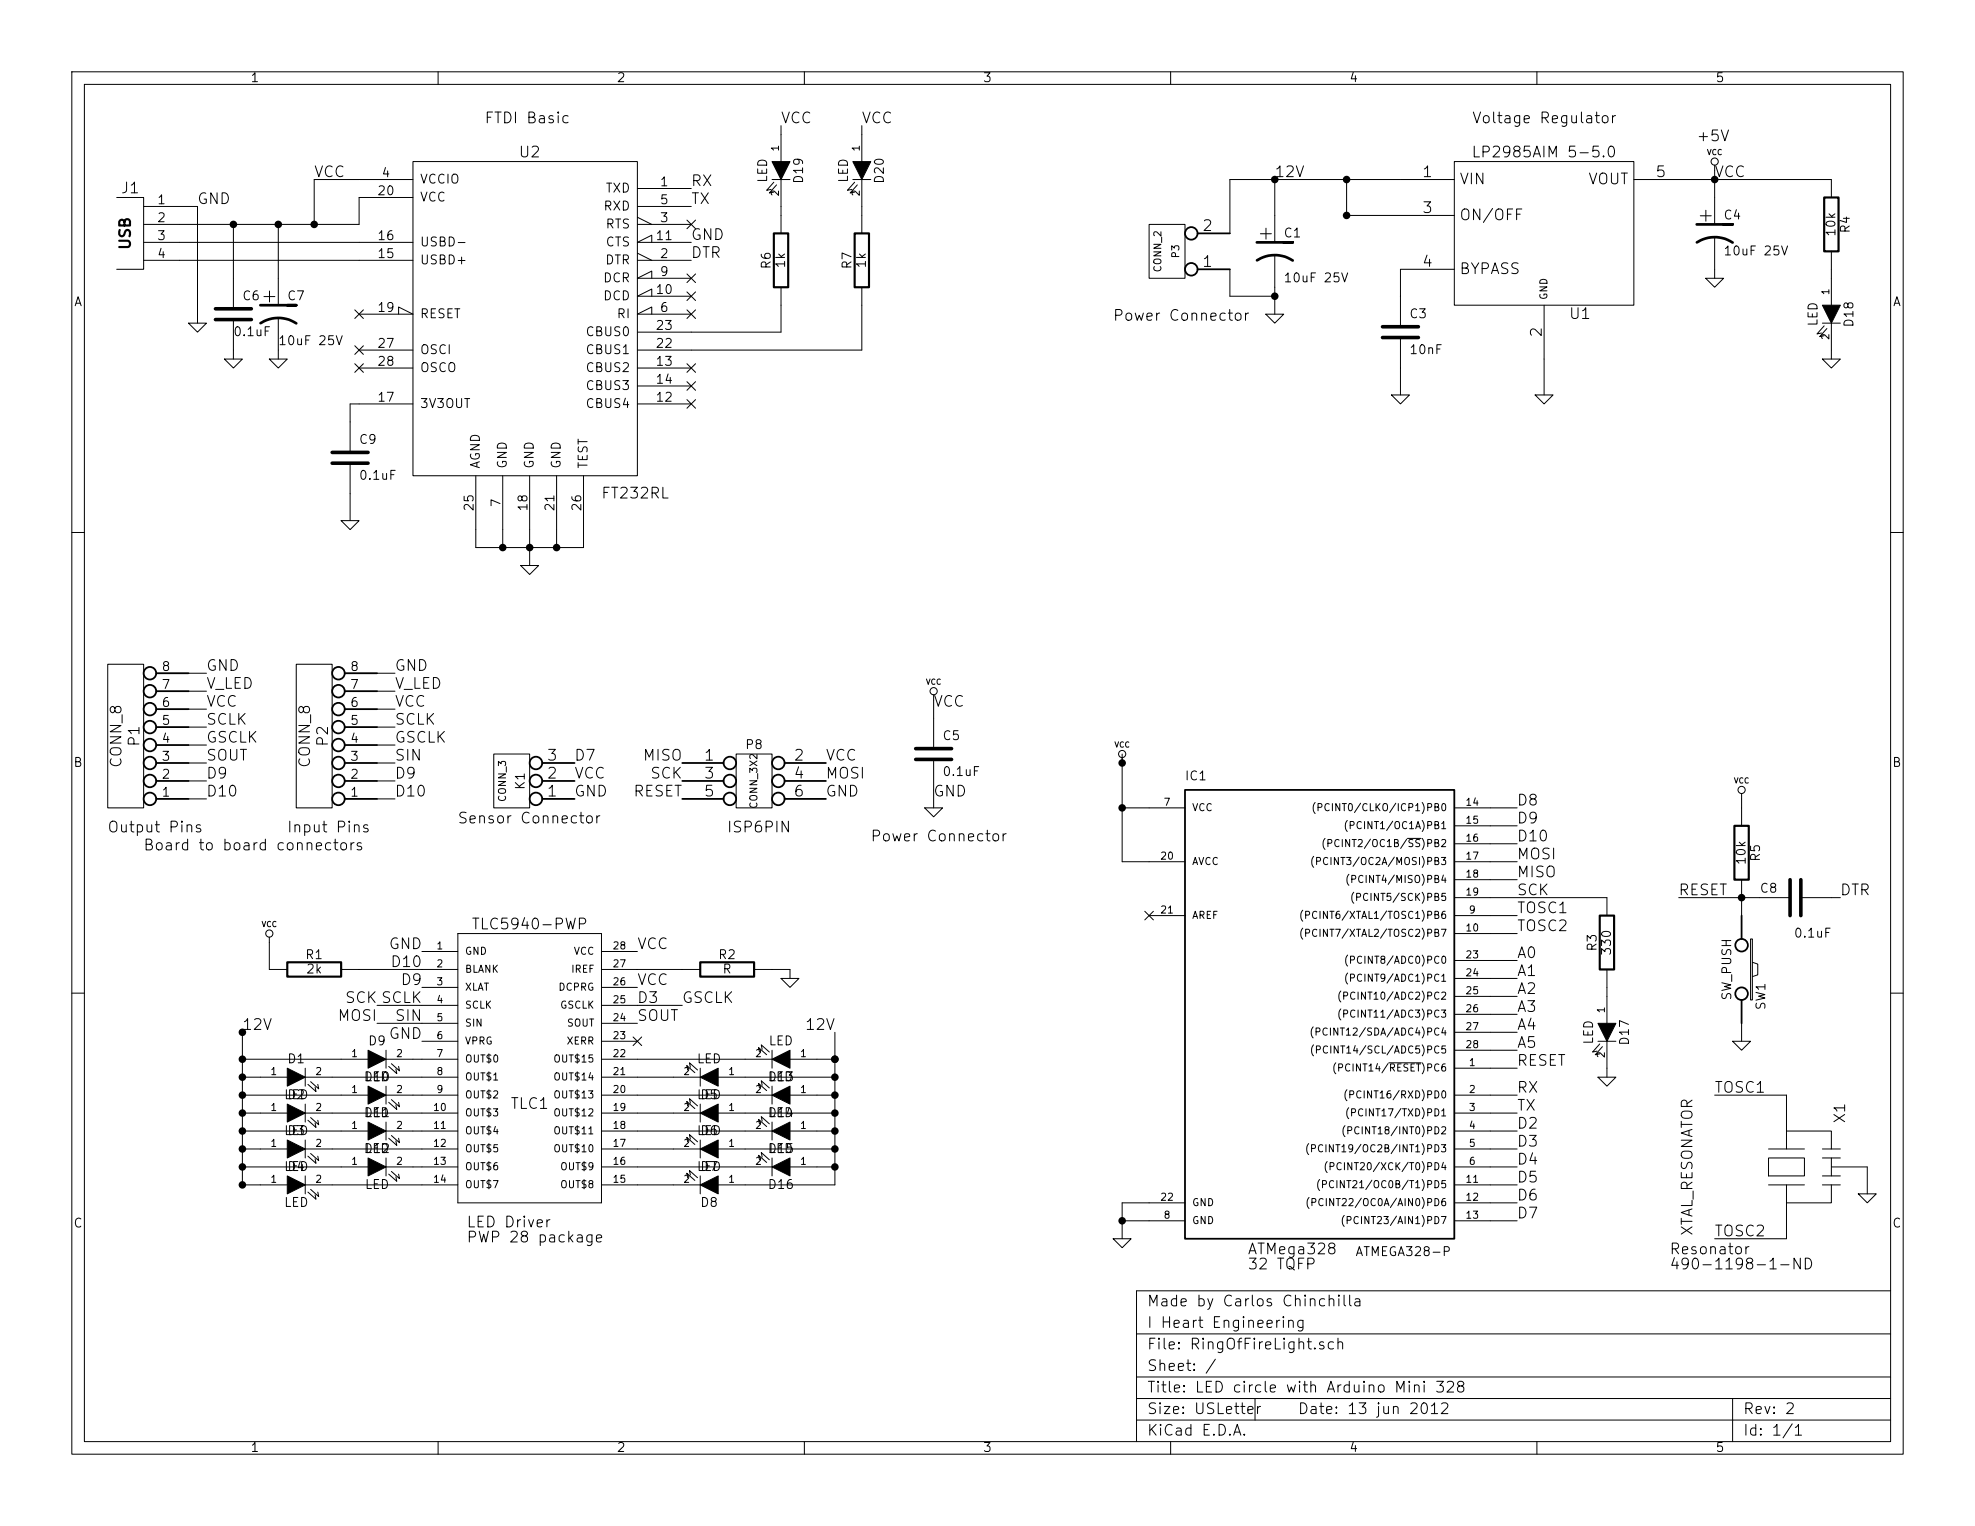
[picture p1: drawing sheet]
EESchema Schematic File Version 2  date Wed 13 Jun 2012 12:17:29 PM EDT
LIBS:power
LIBS:device
LIBS:transistors
LIBS:conn
LIBS:linear
LIBS:regul
LIBS:74xx
LIBS:cmos4000
LIBS:adc-dac
LIBS:memory
LIBS:xilinx
LIBS:special
LIBS:microcontrollers
LIBS:dsp
LIBS:microchip
LIBS:analog_switches
LIBS:motorola
LIBS:texas
LIBS:intel
LIBS:audio
LIBS:interface
LIBS:digital-audio
LIBS:philips
LIBS:display
LIBS:cypress
LIBS:siliconi
LIBS:opto
LIBS:atmel
LIBS:contrib
LIBS:valves
LIBS:IHE
LIBS:RingOfFireLight-cache
EELAYER 25  0
EELAYER END
$Descr USLetter 11000 8500
encoding utf-8
Sheet 1 1
Title "LED circle with Arduino Mini 328"
Date "13 jun 2012"
Rev "2"
Comp "I Heart Engineering"
Comment1 "Made by Carlos Chinchilla"
Comment2 ""
Comment3 ""
Comment4 ""
$EndDescr
$Comp
L ATMEGA328-P IC1
U 1 1
P 7300 5600
F 0 "IC1" H 6600 6850 50  0000 L BNN
F 1 "ATMEGA328-P" H 7550 4200 50  0000 L BNN
F 2 "DIL28" H 6700 4250 50  0001 C CNN
	1    7300 5600
	1    0    0    -1  
$EndComp
$Comp
L GND #PWR11
U 1 1
P 6250 6900
F 0 "#PWR11" H 6250 6900 30  0001 C CNN
F 1 "GND" H 6250 6830 30  0001 C CNN
	1    6250 6900
	1    0    0    -1  
$EndComp
$Comp
L VCC #PWR10
U 1 1
P 6250 4250
F 0 "#PWR10" H 6250 4350 30  0001 C CNN
F 1 "VCC" H 6250 4350 30  0000 C CNN
	1    6250 4250
	1    0    0    -1  
$EndComp
$Comp
L GND #PWR15
U 1 1
P 8950 6000
F 0 "#PWR15" H 8950 6000 30  0001 C CNN
F 1 "GND" H 8950 5930 30  0001 C CNN
	1    8950 6000
	1    0    0    -1  
$EndComp
$Comp
L R R3
U 1 1
P 8950 5250
F 0 "R3" V 9030 5250 50  0000 C CNN
F 1 "330" V 8950 5250 50  0000 C CNN
	1    8950 5250
	-1   0    0    1   
$EndComp
$Comp
L LED D17
U 1 1
P 8950 5750
F 0 "D17" H 8950 5850 50  0000 C CNN
F 1 "LED" H 8950 5650 50  0000 C CNN
	1    8950 5750
	0    1    1    0   
$EndComp
$Comp
L VCC #PWR18
U 1 1
P 9700 4450
F 0 "#PWR18" H 9700 4550 30  0001 C CNN
F 1 "VCC" H 9700 4550 30  0000 C CNN
	1    9700 4450
	1    0    0    -1  
$EndComp
$Comp
L R R5
U 1 1
P 9700 4750
F 0 "R5" V 9780 4750 50  0000 C CNN
F 1 "10k" V 9700 4750 50  0000 C CNN
	1    9700 4750
	1    0    0    -1  
$EndComp
$Comp
L C C8
U 1 1
P 10000 5000
F 0 "C8" V 10050 5100 50  0000 L CNN
F 1 "0.1uF" V 9800 4800 50  0000 L CNN
	1    10000 5000
	0    -1   -1   0   
$EndComp
$Comp
L GND #PWR19
U 1 1
P 9700 5800
F 0 "#PWR19" H 9700 5800 30  0001 C CNN
F 1 "GND" H 9700 5730 30  0001 C CNN
	1    9700 5800
	1    0    0    -1  
$EndComp
$Comp
L SW_PUSH SW1
U 1 1
P 9700 5400
F 0 "SW1" H 9850 5510 50  0000 C CNN
F 1 "SW_PUSH" H 9700 5320 50  0000 C CNN
	1    9700 5400
	0    1    1    0   
$EndComp
$Comp
L VCC #PWR8
U 1 1
P 5200 3900
F 0 "#PWR8" H 5200 4000 30  0001 C CNN
F 1 "VCC" H 5200 4000 30  0000 C CNN
	1    5200 3900
	1    0    0    -1  
$EndComp
$Comp
L GND #PWR9
U 1 1
P 5200 4500
F 0 "#PWR9" H 5200 4500 30  0001 C CNN
F 1 "GND" H 5200 4430 30  0001 C CNN
	1    5200 4500
	1    0    0    -1  
$EndComp
$Comp
L C C5
U 1 1
P 5200 4200
F 0 "C5" H 5250 4300 50  0000 L CNN
F 1 "0.1uF" H 5250 4100 50  0000 L CNN
	1    5200 4200
	1    0    0    -1  
$EndComp
$Comp
L GND #PWR21
U 1 1
P 10400 6650
F 0 "#PWR21" H 10400 6650 30  0001 C CNN
F 1 "GND" H 10400 6580 30  0001 C CNN
	1    10400 6650
	1    0    0    -1  
$EndComp
Text Label 8450 5100 0    60   ~ 0
TOSC1
Text Label 8450 5200 0    60   ~ 0
TOSC2
Text Label 9550 6900 0    60   ~ 0
TOSC2
Text Label 9550 6100 0    60   ~ 0
TOSC1
Text Label 9350 5000 0    60   ~ 0
RESET
Text Label 8450 5950 0    60   ~ 0
RESET
Text Label 8450 6100 0    60   ~ 0
RX
Text Label 8450 6200 0    60   ~ 0
TX
Text Label 8450 5850 0    60   ~ 0
A5
Text Label 8450 5750 0    60   ~ 0
A4
Text Label 8450 5650 0    60   ~ 0
A3
Text Label 8450 5550 0    60   ~ 0
A2
Text Label 8450 5450 0    60   ~ 0
A1
Text Label 8450 5350 0    60   ~ 0
A0
Text Label 8450 4900 0    60   ~ 0
MISO
Text Label 8450 4800 0    60   ~ 0
MOSI
Text Label 10250 5000 0    60   ~ 0
DTR
Text Label 8450 6300 0    60   ~ 0
D2
Text Label 8450 6400 0    60   ~ 0
D3
Text Label 8450 6800 0    60   ~ 0
D7
Text Label 8450 6700 0    60   ~ 0
D6
Text Label 8450 6600 0    60   ~ 0
D5
Text Label 8450 6500 0    60   ~ 0
D4
Text Label 8450 5000 0    60   ~ 0
SCK
Text Label 8450 4500 0    60   ~ 0
D8
Text Label 8450 4600 0    60   ~ 0
D9
Text Label 8450 4700 0    60   ~ 0
D10
Text Label 5200 4450 0    60   ~ 0
GND
Text Label 5200 3950 0    60   ~ 0
VCC
Text Label 3850 1050 0    60   ~ 0
RX
Text Label 3850 1150 0    60   ~ 0
TX
Text Label 3850 1450 0    60   ~ 0
DTR
$Comp
L R R2
U 1 1
P 4050 5400
F 0 "R2" V 4130 5400 50  0000 C CNN
F 1 "R" V 4050 5400 50  0000 C CNN
	1    4050 5400
	0    -1   -1   0   
$EndComp
$Comp
L GND #PWR7
U 1 1
P 4400 5450
F 0 "#PWR7" H 4400 5450 30  0001 C CNN
F 1 "GND" H 4400 5380 30  0001 C CNN
	1    4400 5450
	1    0    0    -1  
$EndComp
Text Label 2350 5800 2    60   ~ 0
GND
Text Label 3550 5300 0    60   ~ 0
VCC
$Comp
L LED D9
U 1 1
P 2100 5900
F 0 "D9" H 2100 6000 50  0000 C CNN
F 1 "LED" H 2100 5800 50  0000 C CNN
	1    2100 5900
	1    0    0    -1  
$EndComp
$Comp
L LED D10
U 1 1
P 2100 6100
F 0 "D10" H 2100 6200 50  0000 C CNN
F 1 "LED" H 2100 6000 50  0000 C CNN
	1    2100 6100
	1    0    0    -1  
$EndComp
$Comp
L LED D11
U 1 1
P 2100 6300
F 0 "D11" H 2100 6400 50  0000 C CNN
F 1 "LED" H 2100 6200 50  0000 C CNN
	1    2100 6300
	1    0    0    -1  
$EndComp
$Comp
L LED D12
U 1 1
P 2100 6500
F 0 "D12" H 2100 6600 50  0000 C CNN
F 1 "LED" H 2100 6400 50  0000 C CNN
	1    2100 6500
	1    0    0    -1  
$EndComp
$Comp
L LED D13
U 1 1
P 4350 5900
F 0 "D13" H 4350 6000 50  0000 C CNN
F 1 "LED" H 4350 5800 50  0000 C CNN
	1    4350 5900
	-1   0    0    1   
$EndComp
$Comp
L LED D14
U 1 1
P 4350 6100
F 0 "D14" H 4350 6200 50  0000 C CNN
F 1 "LED" H 4350 6000 50  0000 C CNN
	1    4350 6100
	-1   0    0    1   
$EndComp
$Comp
L LED D15
U 1 1
P 4350 6300
F 0 "D15" H 4350 6400 50  0000 C CNN
F 1 "LED" H 4350 6200 50  0000 C CNN
	1    4350 6300
	-1   0    0    1   
$EndComp
$Comp
L LED D16
U 1 1
P 4350 6500
F 0 "D16" H 4350 6600 50  0000 C CNN
F 1 "LED" H 4350 6400 50  0000 C CNN
	1    4350 6500
	-1   0    0    1   
$EndComp
$Comp
L LED D1
U 1 1
P 1650 6000
F 0 "D1" H 1650 6100 50  0000 C CNN
F 1 "LED" H 1650 5900 50  0000 C CNN
	1    1650 6000
	1    0    0    -1  
$EndComp
$Comp
L LED D2
U 1 1
P 1650 6200
F 0 "D2" H 1650 6300 50  0000 C CNN
F 1 "LED" H 1650 6100 50  0000 C CNN
	1    1650 6200
	1    0    0    -1  
$EndComp
$Comp
L LED D3
U 1 1
P 1650 6400
F 0 "D3" H 1650 6500 50  0000 C CNN
F 1 "LED" H 1650 6300 50  0000 C CNN
	1    1650 6400
	1    0    0    -1  
$EndComp
$Comp
L LED D4
U 1 1
P 1650 6600
F 0 "D4" H 1650 6700 50  0000 C CNN
F 1 "LED" H 1650 6500 50  0000 C CNN
	1    1650 6600
	1    0    0    -1  
$EndComp
$Comp
L LED D5
U 1 1
P 3950 6000
F 0 "D5" H 3950 6100 50  0000 C CNN
F 1 "LED" H 3950 5900 50  0000 C CNN
	1    3950 6000
	-1   0    0    1   
$EndComp
$Comp
L LED D6
U 1 1
P 3950 6200
F 0 "D6" H 3950 6300 50  0000 C CNN
F 1 "LED" H 3950 6100 50  0000 C CNN
	1    3950 6200
	-1   0    0    1   
$EndComp
$Comp
L LED D7
U 1 1
P 3950 6400
F 0 "D7" H 3950 6500 50  0000 C CNN
F 1 "LED" H 3950 6300 50  0000 C CNN
	1    3950 6400
	-1   0    0    1   
$EndComp
$Comp
L LED D8
U 1 1
P 3950 6600
F 0 "D8" H 3950 6700 50  0000 C CNN
F 1 "LED" H 3950 6500 50  0000 C CNN
	1    3950 6600
	-1   0    0    1   
$EndComp
Text Label 1350 5750 0    60   ~ 0
12V
NoConn ~ 3550 5800
Text Label 3550 5500 0    60   ~ 0
VCC
Text Label 2350 5300 2    60   ~ 0
GND
Text Label 2350 5500 2    60   ~ 0
D9
Text Label 3550 5600 0    60   ~ 0
D3
Text Label 3550 5700 0    60   ~ 0
SOUT
$Comp
L R R1
U 1 1
P 1750 5400
F 0 "R1" V 1830 5400 50  0000 C CNN
F 1 "2k" V 1750 5400 50  0000 C CNN
	1    1750 5400
	0    -1   -1   0   
$EndComp
$Comp
L VCC #PWR3
U 1 1
P 1500 5250
F 0 "#PWR3" H 1500 5350 30  0001 C CNN
F 1 "VCC" H 1500 5350 30  0000 C CNN
	1    1500 5250
	1    0    0    -1  
$EndComp
Text Label 2350 5400 2    60   ~ 0
D10
Text Label 1150 3750 0    60   ~ 0
GND
Text Label 1150 3950 0    60   ~ 0
VCC
Text Label 1150 4050 0    60   ~ 0
SCLK
Text Label 1150 4150 0    60   ~ 0
GSCLK
Text Label 1150 4250 0    60   ~ 0
SOUT
Text Label 2200 3750 0    60   ~ 0
GND
Text Label 2200 3950 0    60   ~ 0
VCC
Text Label 2200 4050 0    60   ~ 0
SCLK
Text Label 2200 4150 0    60   ~ 0
GSCLK
Text Label 2200 4250 0    60   ~ 0
SIN
Text Label 2350 5700 2    60   ~ 0
SIN
Text Label 2350 5600 2    60   ~ 0
SCLK
Text Label 2100 5700 2    60   ~ 0
MOSI
Text Label 2100 5600 2    60   ~ 0
SCK
$Comp
L CONN_3X2 P8
U 1 1
P 4200 4400
F 0 "P8" H 4200 4650 50  0000 C CNN
F 1 "CONN_3X2" V 4200 4450 40  0000 C CNN
	1    4200 4400
	1    0    0    -1  
$EndComp
Text Label 4600 4250 0    60   ~ 0
VCC
Text Label 4600 4350 0    60   ~ 0
MOSI
Text Label 4600 4450 0    60   ~ 0
GND
Text Label 3800 4250 2    60   ~ 0
MISO
Text Label 3800 4350 2    60   ~ 0
SCK
Text Label 3800 4450 2    60   ~ 0
RESET
Text Notes 2700 700  0    60   ~ 0
FTDI Basic
Text Notes 4050 4650 0    60   ~ 0
ISP6PIN
Text Notes 1600 4650 0    60   ~ 0
Input Pins
Text Notes 600  4650 0    60   ~ 0
Output Pins
$Comp
L LP2985LV U1
U 1 1
P 8600 1300
F 0 "U1" H 8800 850 60  0000 C CNN
F 1 "LP2985AIM 5-5.0" H 8600 1750 60  0000 C CNN
	1    8600 1300
	1    0    0    -1  
$EndComp
$Comp
L GND #PWR14
U 1 1
P 8600 2200
F 0 "#PWR14" H 8600 2200 30  0001 C CNN
F 1 "GND" H 8600 2130 30  0001 C CNN
	1    8600 2200
	1    0    0    -1  
$EndComp
$Comp
L VCC #PWR16
U 1 1
P 9550 950
F 0 "#PWR16" H 9550 1050 30  0001 C CNN
F 1 "VCC" H 9550 1050 30  0000 C CNN
	1    9550 950 
	1    0    0    -1  
$EndComp
$Comp
L GND #PWR13
U 1 1
P 7800 2200
F 0 "#PWR13" H 7800 2200 30  0001 C CNN
F 1 "GND" H 7800 2130 30  0001 C CNN
	1    7800 2200
	1    0    0    -1  
$EndComp
$Comp
L GND #PWR17
U 1 1
P 9550 1550
F 0 "#PWR17" H 9550 1550 30  0001 C CNN
F 1 "GND" H 9550 1480 30  0001 C CNN
	1    9550 1550
	1    0    0    -1  
$EndComp
$Comp
L C C3
U 1 1
P 7800 1850
F 0 "C3" H 7850 1950 50  0000 L CNN
F 1 "10nF" H 7850 1750 50  0000 L CNN
	1    7800 1850
	1    0    0    -1  
$EndComp
$Comp
L CP1 C4
U 1 1
P 9550 1300
F 0 "C4" H 9600 1400 50  0000 L CNN
F 1 "10uF 25V" H 9600 1200 50  0000 L CNN
	1    9550 1300
	1    0    0    -1  
$EndComp
Text Label 9550 1000 0    60   ~ 0
VCC
Text Notes 9450 800  0    60   ~ 0
+5V
$Comp
L GND #PWR12
U 1 1
P 7100 1750
F 0 "#PWR12" H 7100 1750 30  0001 C CNN
F 1 "GND" H 7100 1680 30  0001 C CNN
	1    7100 1750
	1    0    0    -1  
$EndComp
$Comp
L CP1 C1
U 1 1
P 7100 1400
F 0 "C1" H 7150 1500 50  0000 L CNN
F 1 "10uF 25V" H 7150 1250 50  0000 L CNN
	1    7100 1400
	1    0    0    -1  
$EndComp
$Comp
L LED D18
U 1 1
P 10200 1750
F 0 "D18" H 10200 1850 50  0000 C CNN
F 1 "LED" H 10200 1650 50  0000 C CNN
	1    10200 1750
	0    1    1    0   
$EndComp
$Comp
L GND #PWR20
U 1 1
P 10200 2000
F 0 "#PWR20" H 10200 2000 30  0001 C CNN
F 1 "GND" H 10200 1930 30  0001 C CNN
	1    10200 2000
	1    0    0    -1  
$EndComp
$Comp
L R R4
U 1 1
P 10200 1250
F 0 "R4" V 10280 1250 50  0000 C CNN
F 1 "10k" V 10200 1250 50  0000 C CNN
	1    10200 1250
	1    0    0    -1  
$EndComp
Text Notes 8200 700  0    60   ~ 0
Voltage Regulator
Text Notes 2600 6850 0    60   ~ 0
LED Driver\nPWP 28 package
Text Notes 800  4750 0    60   ~ 0
Board to board connectors
$Comp
L CONN_2 P3
U 1 1
P 6500 1400
F 0 "P3" V 6450 1400 40  0000 C CNN
F 1 "CONN_2" V 6550 1400 40  0000 C CNN
	1    6500 1400
	-1   0    0    1   
$EndComp
Text Notes 4850 4700 0    60   ~ 0
Power Connector
Text Notes 6950 7000 0    60   ~ 0
ATMega328 \n32 TQFP
Text Label 7100 1000 0    60   ~ 0
12V
Text Label 1150 3850 0    60   ~ 0
V_LED
Text Label 2200 3850 0    60   ~ 0
V_LED
Text Notes 9300 7000 0    60   ~ 0
Resonator\n490-1198-1-ND
$Comp
L XTAL_RESONATOR X1
U 1 1
P 9950 6500
F 0 "X1" H 10250 6200 60  0000 C CNN
F 1 "XTAL_RESONATOR" H 9950 7050 60  0000 C CNN
	1    9950 6500
	0    -1   -1   0   
$EndComp
$Comp
L FT232RL U2
U 1 1
P 2950 1750
F 0 "U2" H 2950 2650 60  0000 C CNN
F 1 "FT232RL" H 3350 750 60  0000 L CNN
	1    2950 1750
	1    0    0    -1  
$EndComp
$Comp
L USB_2 J1
U 1 1
P 800 1300
F 0 "J1" H 725 1550 60  0000 C CNN
F 1 "USB_2" H 850 1000 60  0001 C CNN
F 4 "VCC" H 1125 1450 50  0001 C CNN "VCC"
F 5 "D+" H 1100 1350 50  0001 C CNN "Data+"
F 6 "D-" H 1100 1250 50  0001 C CNN "Data-"
F 7 "GND" H 1125 1150 50  0001 C CNN "Ground"
	1    800  1300
	1    0    0    -1  
$EndComp
$Comp
L GND #PWR1
U 1 1
P 1100 1800
F 0 "#PWR1" H 1100 1800 30  0001 C CNN
F 1 "GND" H 1100 1730 30  0001 C CNN
	1    1100 1800
	1    0    0    -1  
$EndComp
$Comp
L C C6
U 1 1
P 1300 1750
F 0 "C6" H 1350 1850 50  0000 L CNN
F 1 "0.1uF" H 1300 1650 50  0000 L CNN
	1    1300 1750
	1    0    0    -1  
$EndComp
$Comp
L GND #PWR2
U 1 1
P 1300 2000
F 0 "#PWR2" H 1300 2000 30  0001 C CNN
F 1 "GND" H 1300 1930 30  0001 C CNN
	1    1300 2000
	1    0    0    -1  
$EndComp
$Comp
L GND #PWR4
U 1 1
P 1550 2000
F 0 "#PWR4" H 1550 2000 30  0001 C CNN
F 1 "GND" H 1550 1930 30  0001 C CNN
	1    1550 2000
	1    0    0    -1  
$EndComp
$Comp
L CP1 C7
U 1 1
P 1550 1750
F 0 "C7" H 1600 1850 50  0000 L CNN
F 1 "10uF 25V" H 1550 1600 50  0000 L CNN
	1    1550 1750
	1    0    0    -1  
$EndComp
Text Label 1100 1150 0    60   ~ 0
GND
Text Label 1750 1000 0    60   ~ 0
VCC
Text Label 3850 1350 0    60   ~ 0
GND
$Comp
L GND #PWR6
U 1 1
P 2950 3150
F 0 "#PWR6" H 2950 3150 30  0001 C CNN
F 1 "GND" H 2950 3080 30  0001 C CNN
	1    2950 3150
	1    0    0    -1  
$EndComp
$Comp
L LED D20
U 1 1
P 4800 950
F 0 "D20" H 4800 1050 50  0000 C CNN
F 1 "LED" H 4800 850 50  0000 C CNN
	1    4800 950 
	0    1    1    0   
$EndComp
$Comp
L R R7
U 1 1
P 4800 1450
F 0 "R7" V 4880 1450 50  0000 C CNN
F 1 "1k" V 4800 1450 50  0000 C CNN
	1    4800 1450
	-1   0    0    1   
$EndComp
$Comp
L LED D19
U 1 1
P 4350 950
F 0 "D19" H 4350 1050 50  0000 C CNN
F 1 "LED" H 4350 850 50  0000 C CNN
	1    4350 950 
	0    1    1    0   
$EndComp
$Comp
L R R6
U 1 1
P 4350 1450
F 0 "R6" V 4430 1450 50  0000 C CNN
F 1 "1k" V 4350 1450 50  0000 C CNN
	1    4350 1450
	-1   0    0    1   
$EndComp
Text Label 4350 700  0    60   ~ 0
VCC
Text Label 4800 700  0    60   ~ 0
VCC
NoConn ~ 2000 1750
NoConn ~ 2000 1950
NoConn ~ 2000 2050
NoConn ~ 3850 1250
$Comp
L C C9
U 1 1
P 1950 2550
F 0 "C9" H 2000 2650 50  0000 L CNN
F 1 "0.1uF" H 2000 2450 50  0000 L CNN
	1    1950 2550
	1    0    0    -1  
$EndComp
$Comp
L GND #PWR5
U 1 1
P 1950 2900
F 0 "#PWR5" H 1950 2900 30  0001 C CNN
F 1 "GND" H 1950 2830 30  0001 C CNN
	1    1950 2900
	1    0    0    -1  
$EndComp
NoConn ~ 3850 1750
NoConn ~ 3850 1650
NoConn ~ 3850 1550
NoConn ~ 3850 2050
NoConn ~ 3850 2150
$Comp
L CONN_3 K1
U 1 1
P 2850 4350
F 0 "K1" V 2800 4350 50  0000 C CNN
F 1 "CONN_3" V 2900 4350 40  0000 C CNN
	1    2850 4350
	-1   0    0    1   
$EndComp
Text Notes 2550 4600 0    60   ~ 0
Sensor Connector
Text Label 3200 4450 0    60   ~ 0
GND
Text Label 3200 4350 0    60   ~ 0
VCC
Text Label 3200 4250 0    60   ~ 0
D7
$Comp
L CONN_8 P1
U 1 1
P 700 4100
F 0 "P1" V 650 4100 60  0000 C CNN
F 1 "CONN_8" V 750 4100 60  0000 C CNN
	1    700  4100
	-1   0    0    1   
$EndComp
$Comp
L CONN_8 P2
U 1 1
P 1750 4100
F 0 "P2" V 1700 4100 60  0000 C CNN
F 1 "CONN_8" V 1800 4100 60  0000 C CNN
	1    1750 4100
	-1   0    0    1   
$EndComp
Text Label 2200 4350 0    60   ~ 0
D9
Text Label 1150 4350 0    60   ~ 0
D9
Text Label 1150 4450 0    60   ~ 0
D10
Text Label 2200 4450 0    60   ~ 0
D10
$Comp
L TLC5940-PWP TLC1
U 1 1
P 2950 5950
F 0 "TLC1" H 2950 5750 60  0000 C CNN
F 1 "TLC5940-PWP" H 2950 6750 60  0000 C CNN
	1    2950 5950
	1    0    0    -1  
$EndComp
Text Label 3800 5600 0    60   ~ 0
GSCLK
Text Label 4650 5750 2    60   ~ 0
12V
NoConn ~ 3850 2250
NoConn ~ 6400 5100
Text Notes 6200 1800 0    60   ~ 0
Power Connector
Wire Wire Line
	9950 6100 9550 6100
Wire Wire Line
	8450 5200 8300 5200
Wire Wire Line
	8300 5100 8450 5100
Wire Wire Line
	9950 6900 9550 6900
Wire Wire Line
	5200 4500 5200 4400
Wire Wire Line
	5200 3900 5200 4000
Wire Wire Line
	9700 5700 9700 5800
Wire Wire Line
	9700 5100 9700 5000
Connection ~ 9700 5000
Wire Wire Line
	9700 4500 9700 4450
Connection ~ 6250 4500
Wire Wire Line
	6400 4800 6250 4800
Connection ~ 6250 4250
Wire Wire Line
	6250 4800 6250 4200
Wire Wire Line
	6400 4500 6250 4500
Connection ~ 6250 6800
Wire Wire Line
	6400 6700 6250 6700
Wire Wire Line
	6250 6700 6250 6900
Wire Wire Line
	8950 6000 8950 5950
Wire Wire Line
	8950 5550 8950 5500
Wire Wire Line
	9800 5000 9350 5000
Wire Wire Line
	8450 6800 8300 6800
Wire Wire Line
	8450 6700 8300 6700
Wire Wire Line
	8450 6600 8300 6600
Wire Wire Line
	8450 6500 8300 6500
Wire Wire Line
	8450 6400 8300 6400
Wire Wire Line
	8450 6300 8300 6300
Wire Wire Line
	8450 6200 8300 6200
Wire Wire Line
	8450 6100 8300 6100
Wire Wire Line
	8450 5950 8300 5950
Wire Wire Line
	8450 5850 8300 5850
Wire Wire Line
	8450 5750 8300 5750
Wire Wire Line
	8450 5650 8300 5650
Wire Wire Line
	8450 5550 8300 5550
Wire Wire Line
	8450 5450 8300 5450
Wire Wire Line
	8450 5350 8300 5350
Wire Wire Line
	8450 4900 8300 4900
Wire Wire Line
	8450 4800 8300 4800
Wire Wire Line
	8450 4700 8300 4700
Wire Wire Line
	8450 4600 8300 4600
Wire Wire Line
	8450 4500 8300 4500
Wire Wire Line
	10250 5000 10200 5000
Wire Wire Line
	3800 5400 3550 5400
Wire Wire Line
	4300 5400 4400 5400
Wire Wire Line
	4400 5400 4400 5450
Wire Wire Line
	2350 5900 2300 5900
Wire Wire Line
	2350 6000 1850 6000
Wire Wire Line
	2350 6100 2300 6100
Wire Wire Line
	2350 6200 1850 6200
Wire Wire Line
	2350 6300 2300 6300
Wire Wire Line
	2350 6400 1850 6400
Wire Wire Line
	2350 6500 2300 6500
Wire Wire Line
	2350 6600 1850 6600
Connection ~ 1350 5750
Wire Wire Line
	1350 5900 1900 5900
Wire Wire Line
	1350 6000 1450 6000
Connection ~ 1350 5900
Wire Wire Line
	1350 6100 1900 6100
Connection ~ 1350 6000
Wire Wire Line
	1350 6200 1450 6200
Connection ~ 1350 6100
Wire Wire Line
	1350 6300 1900 6300
Connection ~ 1350 6200
Wire Wire Line
	1350 6400 1450 6400
Connection ~ 1350 6300
Wire Wire Line
	1350 6500 1900 6500
Connection ~ 1350 6400
Wire Wire Line
	1350 6600 1450 6600
Connection ~ 1350 6500
Connection ~ 1350 6600
Wire Wire Line
	1050 3850 1150 3850
Wire Wire Line
	1050 3950 1150 3950
Wire Wire Line
	1050 4050 1150 4050
Wire Wire Line
	1050 4150 1150 4150
Wire Wire Line
	1050 4250 1150 4250
Wire Wire Line
	2100 3850 2200 3850
Wire Wire Line
	2100 3950 2200 3950
Wire Wire Line
	2100 4050 2200 4050
Wire Wire Line
	2100 4150 2200 4150
Wire Wire Line
	2100 4250 2200 4250
Wire Wire Line
	2100 5600 2350 5600
Wire Wire Line
	2100 5700 2350 5700
Wire Wire Line
	7800 1200 7500 1200
Connection ~ 7500 1000
Wire Wire Line
	9550 950  9550 1100
Wire Wire Line
	8600 2200 8600 2000
Wire Wire Line
	7800 1650 7800 1500
Connection ~ 9550 1000
Wire Wire Line
	9550 1550 9550 1500
Wire Wire Line
	7100 1750 7100 1600
Connection ~ 7500 1200
Wire Wire Line
	10200 2000 10200 1950
Wire Wire Line
	10200 1550 10200 1500
Wire Wire Line
	7100 1200 7100 1000
Wire Wire Line
	8300 5000 8950 5000
Wire Wire Line
	9400 1000 10200 1000
Wire Wire Line
	7500 1200 7500 1000
Connection ~ 7100 1000
Connection ~ 7100 1650
Wire Wire Line
	6400 6800 6250 6800
Wire Wire Line
	1150 3750 1050 3750
Wire Wire Line
	2200 3750 2100 3750
Wire Wire Line
	7800 2200 7800 2050
Wire Wire Line
	10400 6500 10400 6650
Wire Wire Line
	2000 1350 1000 1350
Wire Wire Line
	2000 1450 1000 1450
Wire Wire Line
	1100 1800 1100 1150
Wire Wire Line
	1000 1250 2000 1250
Wire Wire Line
	2000 1250 2000 1100
Wire Wire Line
	1550 2000 1550 1950
Wire Wire Line
	1300 2000 1300 1950
Wire Wire Line
	1300 1550 1300 1250
Connection ~ 1300 1250
Wire Wire Line
	1550 1550 1550 1250
Connection ~ 1550 1250
Wire Wire Line
	1100 1150 1000 1150
Wire Wire Line
	2000 1000 1750 1000
Wire Wire Line
	2950 2950 2950 3150
Wire Wire Line
	3250 2950 3250 3050
Wire Wire Line
	3250 3050 2650 3050
Connection ~ 2950 3050
Wire Wire Line
	3100 2950 3100 3050
Connection ~ 3100 3050
Wire Wire Line
	2650 3050 2650 2950
Wire Wire Line
	2800 2950 2800 3050
Connection ~ 2800 3050
Wire Wire Line
	4800 700  4800 750 
Wire Wire Line
	4800 1150 4800 1200
Wire Wire Line
	4350 700  4350 750 
Wire Wire Line
	4350 1150 4350 1200
Wire Wire Line
	7800 1000 6850 1000
Wire Wire Line
	6850 1000 6850 1300
Wire Wire Line
	6850 1500 6850 1650
Wire Wire Line
	6850 1650 7100 1650
Wire Wire Line
	3850 1850 4350 1850
Wire Wire Line
	4350 1850 4350 1700
Wire Wire Line
	4800 1700 4800 1950
Wire Wire Line
	4800 1950 3850 1950
Wire Wire Line
	1950 2350 1950 2250
Wire Wire Line
	1950 2250 2000 2250
Wire Wire Line
	1950 2900 1950 2750
Wire Wire Line
	2100 4350 2200 4350
Wire Wire Line
	2100 4450 2200 4450
Wire Wire Line
	1050 4350 1150 4350
Wire Wire Line
	1050 4450 1150 4450
Wire Wire Line
	3550 5600 3800 5600
Wire Wire Line
	2350 5400 2000 5400
Wire Wire Line
	1500 5400 1500 5250
Wire Wire Line
	1350 5750 1350 6600
Wire Wire Line
	4150 5900 3550 5900
Wire Wire Line
	3550 6000 3750 6000
Wire Wire Line
	3750 6200 3550 6200
Wire Wire Line
	3550 6300 4150 6300
Wire Wire Line
	4150 6100 3550 6100
Wire Wire Line
	3550 6400 3750 6400
Wire Wire Line
	4150 6500 3550 6500
Wire Wire Line
	3550 6600 3750 6600
Wire Wire Line
	4650 6600 4150 6600
Wire Wire Line
	4650 5750 4650 6600
Wire Wire Line
	4650 6500 4550 6500
Wire Wire Line
	4150 6400 4650 6400
Connection ~ 4650 6500
Wire Wire Line
	4550 6300 4650 6300
Connection ~ 4650 6400
Wire Wire Line
	4150 6200 4650 6200
Connection ~ 4650 6300
Wire Wire Line
	4550 6100 4650 6100
Connection ~ 4650 6200
Wire Wire Line
	4150 6000 4650 6000
Connection ~ 4650 6100
Wire Wire Line
	4550 5900 4650 5900
Connection ~ 4650 6000
Connection ~ 4650 5900
Connection ~ 4650 5900
Wire Wire Line
	1750 1000 1750 1250
Connection ~ 1750 1250
$EndSCHEMATC
